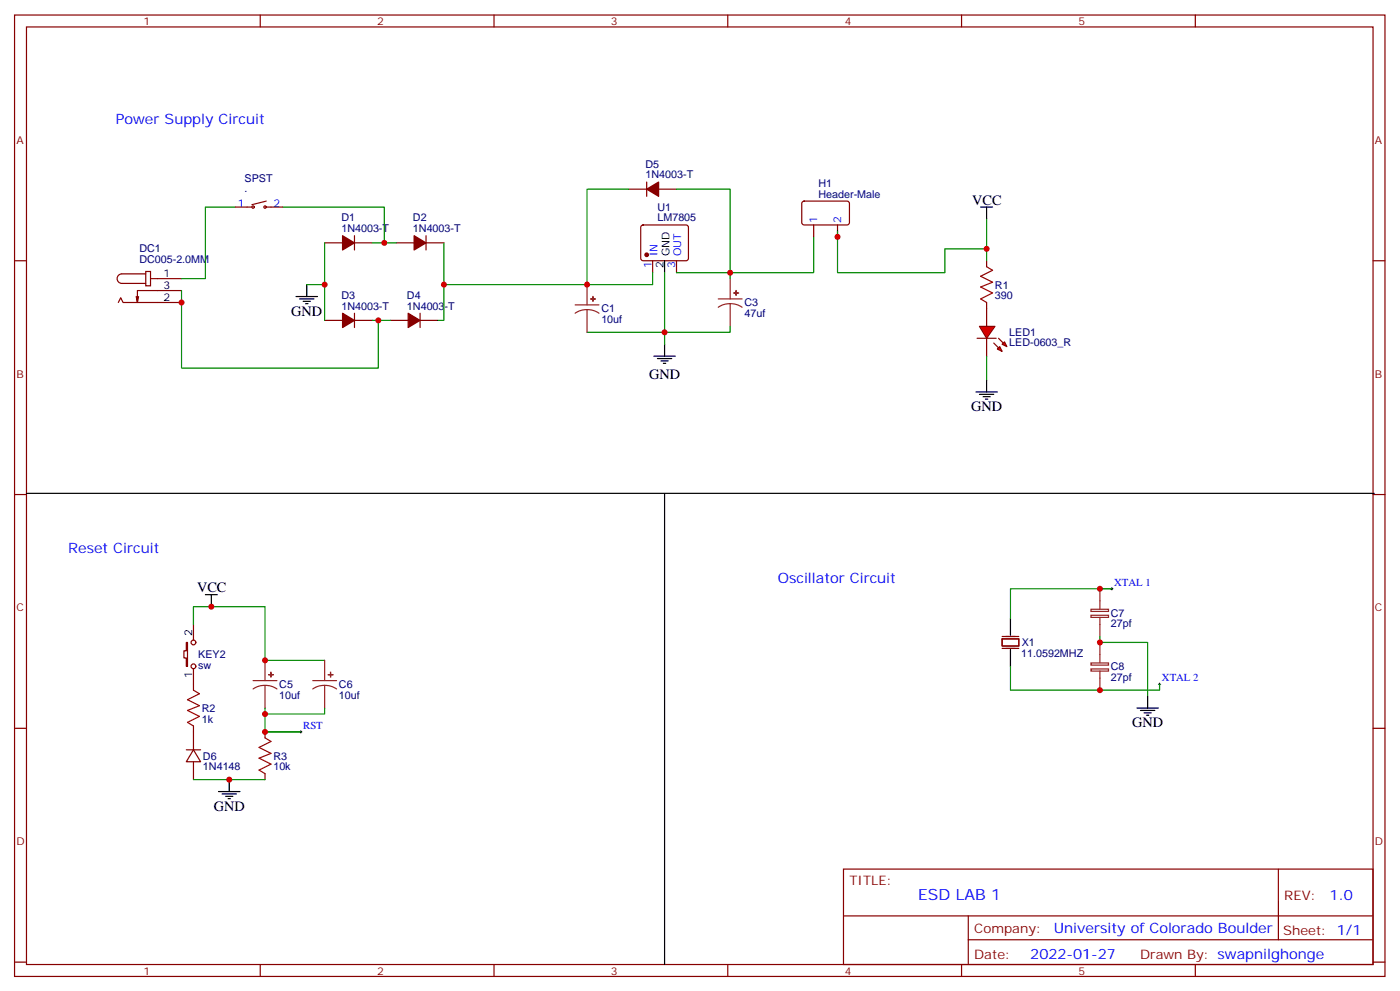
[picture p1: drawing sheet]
<svg xmlns="http://www.w3.org/2000/svg" width="414mm" height="293mm" viewBox="0 0 414 293" stroke-linecap="round" stroke-linejoin="round" font-family="sans-serif">
<g fill="none" stroke="#870000" stroke-width=".35">
<path d="M4.3 4.4h405.3v284.4h-405.3zM7.8 8h398.3v277.3h-398.3zM77 4.4v3.6M146.1 4.4v3.6M215.3 4.4v3.6M284.4 4.4v3.6M353.6 4.4v3.6M78.7 59.5l-4.2 1M186 56h5.3M191.3 53.8v4.3M194.8 56h5.3M237.4 59.7l.4-.2h13l.4 .7v5.9l-.7 .4h-12.9l-.5-.7v-5.6z"/>
<path d="M4.3 77.1h3.5M69.6 61.2h4.9M78.7 61.2h5M96 71.8h5.3M104.8 69.7v4.2M104.8 71.8h5.3M117.2 71.8h5.3M126 71.8h5.3M126 69.7v4.2M189.7 66.7l.5-.2h12.7l.5 .2 .2 .5v9.5l-.7 .4h-13l-.4-.7v-9.2zM193 77.1v3.5M200.1 77.1v3.5"/>
<path d="M240.7 66.5v3.6M247.7 66.5v3.6M291.8 77.1v1.8M406.1 77.1h3.5M35 89.5l.7-1.4 .7 1.4h17.3M41 87.7l-.4 1.8M43.1 80.3h1.4v4.2h-1.4zM43.1 81h-7a1.41 1.41 0 0 0-1.5 1.4 1.41 1.41 0 0 0 1.5 1.4h7M44.5 82.4h9.2M53.7 85.9h-13.1v3.6l-.3-1.8M96 94.8h5.3M104.8 92.6v4.3"/>
<path d="M104.8 94.8h5.3M115.4 94.8h5.3M124.2 94.8h5.3M124.2 92.6v4.3M291.8 89.5v1.7M4.3 146.3h3.5M406.1 146.3h3.5M4.3 215.4h3.5M406.1 215.4h3.5M249.5 257h156.6v28.3h-156.6zM378.1 257.1v20.8M249.5 270.9h156.5"/>
<path d="M286.4 277.9h119.6M286.4 270.9v14.1M4.3 284.6h3.5M77 285.3v3.5M146.1 285.3v3.5M215.3 285.3v3.5M284.4 285.3v3.5M353.6 285.3v3.5M406.1 284.6h3.5"/>
<circle cx="74.9" cy="61.2" r=".35"/>
<circle cx="78.4" cy="61.2" r=".35"/>
</g>
<g fill="#870000" stroke="#870000" stroke-width=".35">
<path d="M101.3 69.7l3.5 2.1-3.5 2.1z"/>
<path d="M122.5 69.7l3.5 2.1-3.5 2.1z"/>
<path d="M101.3 92.6l3.5 2.2-3.5 2.1z"/>
<path d="M120.7 92.6l3.5 2.2-3.5 2.1z"/>
<path d="M191.3 56l3.5-2.2v4.3z"/>
<circle cx="191.3" cy="75.4" r=".53"/>
</g>
<g fill="none" stroke="#008700" stroke-width=".35">
<path d="M186 56h-12.4v28.2M200.1 56h15.9v24.6h24.7v-10.5M69.6 61.2h-8.9v21.2h-7M83.7 61.2h30v10.6M96 71.8v23M110.1 71.8h7.1M131.3 71.8v23h-1.8M291.8 64.8v12.3M53.7 85.9v23h58.2v-14.1M90.7 84.2h5.3M110.1 94.8h5.3M193 80.6v3.6h-61.7"/>
<path d="M196.6 80.6v21.2M200.1 80.6h15.9v1.8M216 96.5v1.8h-19.4"/>
</g>
<g fill="none" stroke="#000" stroke-width=".35">
<path d="M196.6 77.1v3.5M290.1 61.2h3.5M291.8 61.2v3.6M87.6 87.7h6.3M88.6 88.4h4.3M89.7 89.1h2.1M90.4 89.8h.7M90.7 84.2v3.5M193.4 105.3h6.3M194.5 106h4.2M195.5 106.8h2.1M196.2 107.5h.7"/>
<path d="M196.6 101.8v3.5"/>
</g>
<path d="M212.4 88.4h7.1M216 89.8l-1.9 .3-1.7 .8M216 89.8l1.8 .3 1.7 .8M216 82.4v6M216 89.8v6.7" fill="none" stroke="#8c2424" stroke-width=".35"/>
<g fill="#8c2424" stroke="#8c2424" stroke-width=".35">
<path d="M217 86.6l1.4 .1z"/>
<path d="M217.7 85.9v1.4z"/>
</g>
<path d="M291.8 78.9l1.8 1-3.5 1.8 3.5 1.8-3.5 1.4 3.5 1.7-3.5 1.8 1.7 1.1" fill="none" stroke="#a10000" stroke-width=".35"/>
<g fill="#f00" stroke="#870000" stroke-width=".35">
<path d="M289.7 96.5h4.6l-2.5 3.5z"/>
<path d="M289 100h5.6z"/>
</g>
<g fill="#870000" stroke="#870000" stroke-width=".35">
<path d="M295.3 100l1.5 1.5z"/>
<path d="M293.9 101.5l1.4 1.4z"/>
</g>
<g fill="#f00" stroke="#870000" stroke-width=".35">
<path d="M296.4 101.8l.7-.7 .7 1.4z"/>
<path d="M295 103.2l.7-.7 .7 1.4z"/>
</g>
<g fill="none" stroke="#870000" stroke-width=".35">
<path d="M291.8 91.2v5.3M291.8 100v5.3M55.1 190h.4v7.1h-.4v-2.5h-.7v-2.1h.7zM57.2 184.7v4.6M57.2 197.8v6.3M296.4 188.9h4.9v2.2h-4.9zM296.4 191.8h4.9M296.4 188.2h4.9M57.2 214.7v7.1M78.4 216.5v1.7M55.1 221.8h4.2M57.2 221.8l2.1 3.5h-4.2z"/>
<path d="M57.2 225.3v5.3M78.4 228.8v1.8"/>
<circle cx="57.2" cy="190" r=".71"/>
<circle cx="57.2" cy="197.1" r=".71"/>
</g>
<g fill="none" stroke="#000" stroke-width=".35">
<path d="M288.6 115.9h6.4M289.7 116.6h4.2M290.8 117.3h2.1M291.5 118h.7M291.8 112.4v3.5M7.8 145.9h398.7M196.6 145.9v139.4M60.7 175.9h3.6M62.5 175.9v3.5M298.9 183v4.9M298.9 192.1v5M336.3 209.4h6.3"/>
<path d="M337.3 210.1h4.3M338.4 210.8h2.1M339.1 211.5h.7M339.4 205.9v3.5M64.6 234.1h6.4M65.7 234.8h4.2M66.7 235.5h2.2M67.5 236.2h.7M67.8 230.6v3.5"/>
</g>
<path d="M247.7 68.3v12.3h31.8v-7h12.3M173.6 98.3h23M291.8 105.3v7.1M325.3 174.1h3.6h-30v8.9M57.2 184.7v-5.3h21.2v15.9h17.6M298.9 197.1v7h44.1v-1.7M325.3 188.2v1.8h14.1v15.9M78.4 209.4v7.1h10.6h-10.6M96 209.4v1.8h-17.6M57.2 230.6h21.2" fill="none" stroke="#008700" stroke-width=".35"/>
<path d="M57.2 204.1l1.8 1.1-3.5 1.7 3.5 1.8-3.5 1.4 3.5 1.8-3.5 1.7 1.7 1.1M78.4 218.2l1.8 1.1-3.6 1.8 3.6 1.7-3.6 1.4 3.6 1.8-3.6 1.8 1.8 1" fill="none" stroke="#a10000" stroke-width=".35"/>
<g fill="none" stroke="#8c2424" stroke-width=".35">
<path d="M170.1 90.2h7.1M173.6 91.6l-1.8 .2-1.7 .8M173.6 91.6l1.9 .2 1.7 .8M173.6 84.2v6M173.6 91.6v6.7M325.3 174.1v6M78.4 195.3v6M96 195.3v6M322.7 180.2h5.2v.6h-5.2zM322.7 182h5.2v.6h-5.2zM322.7 196.1h5.2v.6h-5.2zM322.7 197.8h5.2v.7h-5.2z"/>
<path d="M325.3 182.6v5.6M325.3 190v6M325.3 198.5v5.6M74.9 201.3h7M78.4 202.7l-1.9 .2-1.6 .9M78.4 202.7l1.8 .2 1.7 .9M78.4 202.7v6.7M92.5 201.3h7.1M96 202.7l-1.8 .2-1.7 .9M96 202.7l1.9 .2 1.7 .9M96 202.7v6.7"/>
</g>
<g fill="#8c2424" stroke="#8c2424" stroke-width=".35">
<path d="M79.4 199.5l1.5 .1z"/>
<path d="M80.1 198.8l.1 1.4z"/>
<path d="M97.1 199.5l1.4 .1z"/>
<path d="M97.8 198.8v1.4z"/>
<path d="M174.7 88.4h1.4z"/>
<path d="M175.4 87.7v1.4z"/>
</g>
<path d="M328.5 174.1h.7M328.9 173.8v.7M88.6 216.5h.7M89 216.1v.7M342.6 202.4h.7M343 202v.7" fill="none" stroke="#000" stroke-width=".3"/>
<g fill="#c00">
<circle cx="96" cy="84.2" r=".88"/>
<circle cx="113.7" cy="71.8" r=".88"/>
<circle cx="111.9" cy="94.8" r=".88"/>
<circle cx="53.7" cy="89.5" r=".88"/>
<circle cx="173.6" cy="84.2" r=".88"/>
<circle cx="131.3" cy="84.2" r=".88"/>
<circle cx="196.6" cy="98.3" r=".88"/>
<circle cx="216" cy="80.6" r=".88"/>
<circle cx="291.8" cy="73.6" r=".88"/>
<circle cx="247.7" cy="70.1" r=".88"/>
<circle cx="62.5" cy="179.4" r=".88"/>
<circle cx="67.8" cy="230.6" r=".88"/>
<circle cx="78.4" cy="211.2" r=".88"/>
<circle cx="78.4" cy="195.3" r=".88"/>
<circle cx="78.4" cy="216.5" r=".88"/>
<circle cx="325.3" cy="190" r=".88"/>
<circle cx="325.3" cy="174.1" r=".88"/>
<circle cx="325.3" cy="204.1" r=".88"/>
</g>
<text font-size="4.6" fill="#00f" x="271.6" y="266.1">ESD LAB 1</text>
<g font-size="4.2" fill="#00f">
<text x="34.3" y="36.5">Power Supply Circuit</text>
<text x="20.2" y="163.5">Reset Circuit</text>
<text x="230.1" y="172.4">Oscillator Circuit</text>
<text x="393.3" y="266.3">1.0</text>
<text x="311.7" y="275.9">University of Colorado Boulder</text>
<text x="304.7" y="283.7">2022-01-27</text>
</g>
<g font-size="4.2">
<text x="287.6" y="60.5">VCC</text>
<text x="86.1" y="93.3">GND</text>
<text x="192" y="112">GND</text>
<text x="287.2" y="121.6">GND</text>
<text x="58.3" y="175.2">VCC</text>
<text x="334.9" y="215.1">GND</text>
<text x="63.2" y="239.7">GND</text>
</g>
<g font-size="3.9" fill="#800">
<text x="251.2" y="261.6">TITLE:</text>
<text x="379.9" y="266.3">REV:</text>
<text x="288.2" y="275.8">Company:</text>
<text x="379.5" y="276.4">Sheet: 1/1</text>
<text x="288.2" y="283.5">Date:</text>
<text x="337.2" y="283.6">Drawn By: swapnilghonge</text>
</g>
<g font-size="3.2" fill="#800">
<text x="42.4" y="7.4">1</text>
<text x="111.5" y="7.4">2</text>
<text x="180.7" y="7.4">3</text>
<text x="249.8" y="7.4">4</text>
<text x="319" y="7.4">5</text>
<text x="4.8" y="42.5">A</text>
<text x="406.6" y="42.5">A</text>
<text x="4.8" y="111.7">B</text>
<text x="406.6" y="111.7">B</text>
<text x="4.8" y="180.8">C</text>
<text x="406.6" y="180.8">C</text>
<text x="4.8" y="250">D</text>
<text x="406.6" y="250">D</text>
<text x="42.4" y="288.3">1</text>
<text x="111.5" y="288.3">2</text>
<text x="180.7" y="288.3">3</text>
<text x="249.8" y="288.3">4</text>
<text x="319" y="288.3">5</text>
</g>
<g font-size="3.2" fill="#000080">
<text x="72.3" y="53.8">SPST</text>
<text x="190.9" y="52.8">1N4003-T</text>
<text x="190.9" y="49.6">D5</text>
<text x="72.3" y="56.9">.</text>
<text x="242.1" y="58.4">Header-Male</text>
<text x="242.1" y="55.2">H1</text>
<text x="101" y="65.5">D1</text>
<text x="122.1" y="65.5">D2</text>
<text x="194.5" y="65.5">LM7805</text>
<text x="194.5" y="62.3">U1</text>
<text x="101" y="68.7">1N4003-T</text>
<text x="122.1" y="68.7">1N4003-T</text>
<text x="41.2" y="77.8">DC005-2.0MM</text>
<text x="41.2" y="74.6">DC1</text>
<text x="101" y="88.4">D3</text>
<text x="120.4" y="88.4">D4</text>
<text x="294.3" y="88.3">390</text>
<text x="294.3" y="85.3">R1</text>
<text x="101" y="91.6">1N4003-T</text>
<text x="120.4" y="91.6">1N4003-T</text>
<text x="177.9" y="95.5">10uf</text>
<text x="177.9" y="92.4">C1</text>
<text x="220.2" y="93.8">47uf</text>
<text x="220.2" y="90.6">C3</text>
<text x="298.5" y="99.5">LED1</text>
<text x="298.5" y="102.4">LED-0603_R</text>
<text x="328.6" y="185.5">27pf</text>
<text x="328.6" y="182.3">C7</text>
<text x="302.2" y="191.2">X1</text>
<text x="58.6" y="197.8">sw</text>
<text x="58.6" y="194.7">KEY2</text>
<text x="302" y="194.3">11.0592MHZ</text>
<text x="82.6" y="203.5">C5</text>
<text x="100.3" y="203.5">C6</text>
<text x="328.6" y="201.4">27pf</text>
<text x="328.6" y="198.2">C8</text>
<text x="82.6" y="206.7">10uf</text>
<text x="100.3" y="206.7">10uf</text>
<text x="59.7" y="213.7">1k</text>
<text x="59.7" y="210.5">R2</text>
<text x="60" y="227.8">1N4148</text>
<text x="60" y="224.7">D6</text>
<text x="80.9" y="227.8">10k</text>
<text x="80.9" y="224.7">R3</text>
</g>
<g font-size="3.2" fill="#00f">
<text x="70.4" y="61.2">1</text>
<text x="80.9" y="61.2">2</text>
<text x="241.7" y="65.8" transform="rotate(-90 241.7 65.8)">1</text>
<text x="248.8" y="65.8" transform="rotate(-90 248.8 65.8)">2</text>
<text x="194.5" y="75.8" transform="rotate(-90 194.5 75.8)">IN</text>
<text x="201.5" y="75.8" transform="rotate(-90 201.5 75.8)">OUT</text>
<text x="192.7" y="79.3" transform="rotate(-90 192.7 79.3)">1</text>
<text x="199.7" y="79.3" transform="rotate(-90 199.7 79.3)">3</text>
<text x="329.6" y="173.2">XTAL 1</text>
<text x="343.7" y="201.5">XTAL 2</text>
<text x="89.7" y="215.6">RST</text>
</g>
<g font-size="3.2">
<text x="198" y="75.8" transform="rotate(-90 198 75.8)">GND</text>
<text x="48.4" y="82.1">1</text>
<text x="196.2" y="79.3" transform="rotate(-90 196.2 79.3)">2</text>
<text x="48.4" y="85.6">3</text>
<text x="48.4" y="89.1">2</text>
<text x="56.9" y="188.2" transform="rotate(-90 56.9 188.2)">2</text>
<text x="56.9" y="200.5" transform="rotate(-90 56.9 200.5)">1</text>
</g>
</svg>
